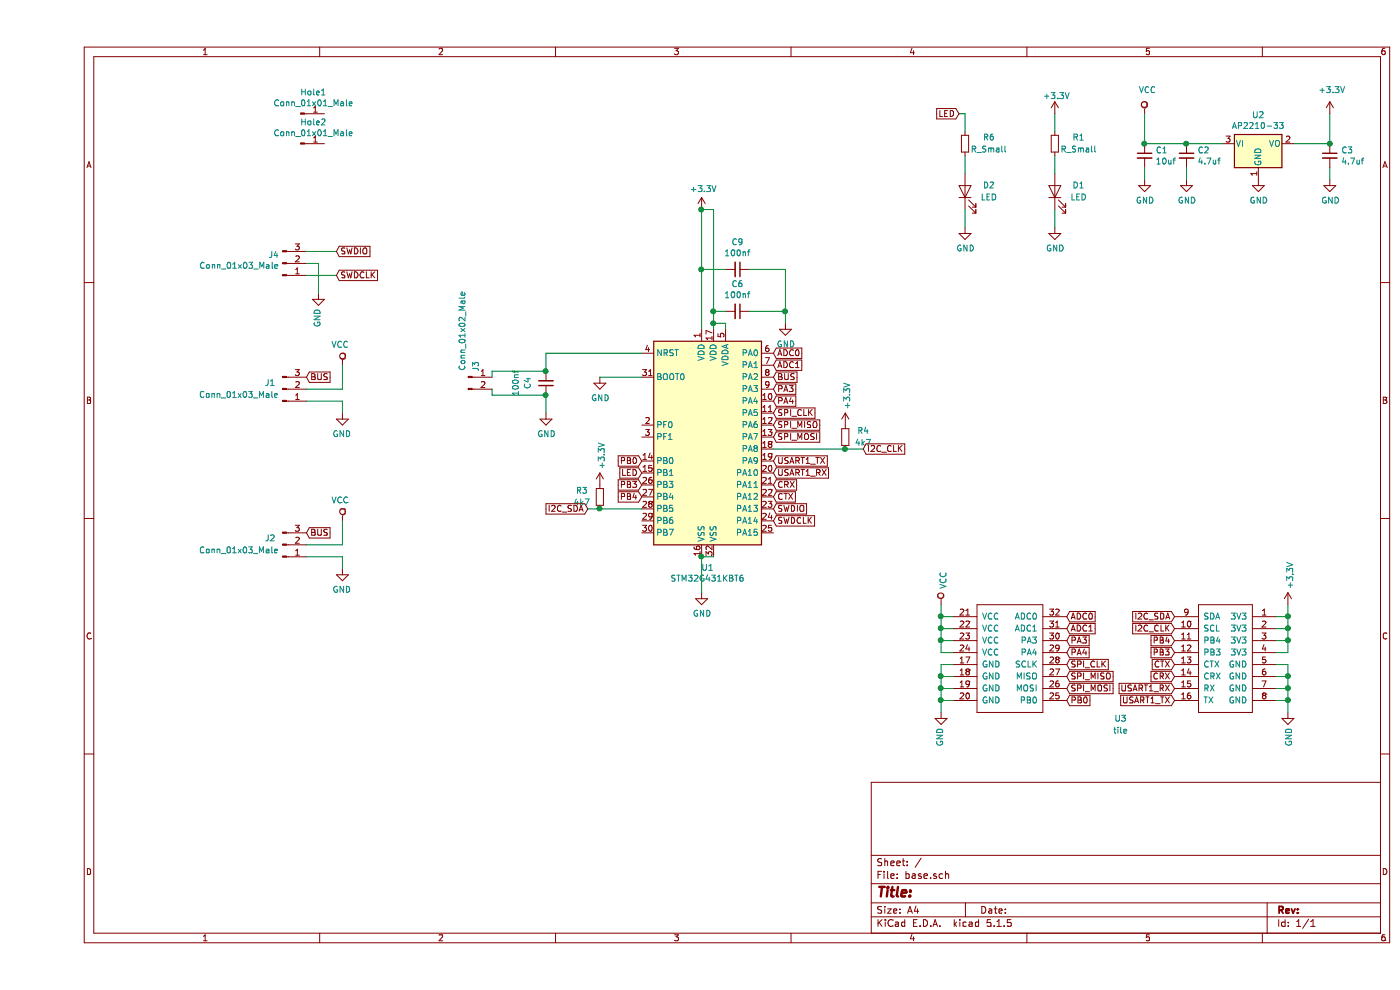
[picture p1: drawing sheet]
EESchema Schematic File Version 4
EELAYER 30 0
EELAYER END
$Descr A4 11693 8268
encoding utf-8
Sheet 1 1
Title ""
Date ""
Rev ""
Comp ""
Comment1 ""
Comment2 ""
Comment3 ""
Comment4 ""
$EndDescr
$Comp
L Regulator_Linear:AP1117-33 U2
U 1 1
P 10200 1200
F 0 "U2" H 10200 1442 50  0000 C CNN
F 1 "AP2210-33" H 10200 1351 50  0000 C CNN
F 2 "TO_SOT_Packages_SMD:SOT-23-5_HandSoldering" H 10200 1400 50  0001 C CNN
F 3 "http://www.diodes.com/datasheets/AP1117.pdf" H 10300 950 50  0001 C CNN
	1    10200 1200
	1    0    0    -1  
$EndComp
$Comp
L Device:C_Small C2
U 1 1
P 9600 1300
F 0 "C2" H 9692 1346 50  0000 L CNN
F 1 "4.7uf" H 9692 1255 50  0000 L CNN
F 2 "Capacitors_SMD:C_0603_HandSoldering" H 9600 1300 50  0001 C CNN
F 3 "~" H 9600 1300 50  0001 C CNN
	1    9600 1300
	1    0    0    -1  
$EndComp
$Comp
L Device:C_Small C3
U 1 1
P 10800 1300
F 0 "C3" H 10892 1346 50  0000 L CNN
F 1 "4.7uf" H 10892 1255 50  0000 L CNN
F 2 "Capacitors_SMD:C_0603_HandSoldering" H 10800 1300 50  0001 C CNN
F 3 "~" H 10800 1300 50  0001 C CNN
	1    10800 1300
	1    0    0    -1  
$EndComp
$Comp
L Device:C_Small C1
U 1 1
P 9250 1300
F 0 "C1" H 9342 1346 50  0000 L CNN
F 1 "10uf" H 9342 1255 50  0000 L CNN
F 2 "Capacitors_SMD:C_0603_HandSoldering" H 9250 1300 50  0001 C CNN
F 3 "~" H 9250 1300 50  0001 C CNN
	1    9250 1300
	1    0    0    -1  
$EndComp
$Comp
L power:VCC #PWR01
U 1 1
P 9250 950
F 0 "#PWR01" H 9250 800 50  0001 C CNN
F 1 "VCC" H 9200 1150 50  0000 L CNN
F 2 "" H 9250 950 50  0001 C CNN
F 3 "" H 9250 950 50  0001 C CNN
	1    9250 950 
	1    0    0    -1  
$EndComp
$Comp
L power:+3.3V #PWR08
U 1 1
P 10800 950
F 0 "#PWR08" H 10800 800 50  0001 C CNN
F 1 "+3.3V" H 10700 1150 50  0000 L CNN
F 2 "" H 10800 950 50  0001 C CNN
F 3 "" H 10800 950 50  0001 C CNN
	1    10800 950 
	1    0    0    -1  
$EndComp
$Comp
L power:GND #PWR07
U 1 1
P 10800 1500
F 0 "#PWR07" H 10800 1250 50  0001 C CNN
F 1 "GND" H 10805 1327 50  0000 C CNN
F 2 "" H 10800 1500 50  0001 C CNN
F 3 "" H 10800 1500 50  0001 C CNN
	1    10800 1500
	1    0    0    -1  
$EndComp
$Comp
L power:GND #PWR05
U 1 1
P 10200 1500
F 0 "#PWR05" H 10200 1250 50  0001 C CNN
F 1 "GND" H 10205 1327 50  0000 C CNN
F 2 "" H 10200 1500 50  0001 C CNN
F 3 "" H 10200 1500 50  0001 C CNN
	1    10200 1500
	1    0    0    -1  
$EndComp
$Comp
L power:GND #PWR04
U 1 1
P 9600 1500
F 0 "#PWR04" H 9600 1250 50  0001 C CNN
F 1 "GND" H 9605 1327 50  0000 C CNN
F 2 "" H 9600 1500 50  0001 C CNN
F 3 "" H 9600 1500 50  0001 C CNN
	1    9600 1500
	1    0    0    -1  
$EndComp
$Comp
L power:GND #PWR02
U 1 1
P 9250 1500
F 0 "#PWR02" H 9250 1250 50  0001 C CNN
F 1 "GND" H 9255 1327 50  0000 C CNN
F 2 "" H 9250 1500 50  0001 C CNN
F 3 "" H 9250 1500 50  0001 C CNN
	1    9250 1500
	1    0    0    -1  
$EndComp
Wire Wire Line
	10800 1200 10500 1200
Wire Wire Line
	9900 1200 9600 1200
Connection ~ 9600 1200
Wire Wire Line
	9600 1200 9250 1200
$Comp
L Device:LED D1
U 1 1
P 8500 1600
F 0 "D1" V 8550 1400 50  0000 C CNN
F 1 "LED" V 8450 1400 50  0000 C CNN
F 2 "LEDs:LED_0603_HandSoldering" H 8500 1600 50  0001 C CNN
F 3 "~" H 8500 1600 50  0001 C CNN
	1    8500 1600
	0    -1   -1   0   
$EndComp
$Comp
L power:+3.3V #PWR03
U 1 1
P 8500 950
F 0 "#PWR03" H 8500 800 50  0001 C CNN
F 1 "+3.3V" H 8400 1100 50  0000 L CNN
F 2 "" H 8500 950 50  0001 C CNN
F 3 "" H 8500 950 50  0001 C CNN
	1    8500 950 
	1    0    0    -1  
$EndComp
Wire Wire Line
	8500 1900 8500 1750
Wire Wire Line
	8500 1450 8500 1300
Wire Wire Line
	8500 1100 8500 950 
$Comp
L Device:C_Small C4
U 1 1
P 4250 3200
F 0 "C4" V 4400 3200 50  0000 C CNN
F 1 "100nf" V 4500 3200 50  0000 C CNN
F 2 "Capacitors_SMD:C_0603_HandSoldering" H 4250 3200 50  0001 C CNN
F 3 "~" H 4250 3200 50  0001 C CNN
	1    4250 3200
	-1   0    0    1   
$EndComp
Text GLabel 6150 4250 2    50   Input ~ 0
SWDIO
Text GLabel 6150 4350 2    50   Input ~ 0
SWDCLK
$Comp
L Connector:Conn_01x03_Male J2
U 1 1
P 2050 4550
F 0 "J2" H 1900 4500 50  0000 L CNN
F 1 "Conn_01x03_Male" H 1350 4600 50  0000 L CNN
F 2 "Connectors_JST:JST_PH_B3B-PH-K_03x2.00mm_Straight" H 2050 4550 50  0001 C CNN
F 3 "~" H 2050 4550 50  0001 C CNN
	1    2050 4550
	1    0    0    1   
$EndComp
$Comp
L Connector:Conn_01x03_Male J1
U 1 1
P 2050 3250
F 0 "J1" H 1900 3200 50  0000 L CNN
F 1 "Conn_01x03_Male" H 1350 3300 50  0000 L CNN
F 2 "Connectors_JST:JST_PH_B3B-PH-K_03x2.00mm_Straight" H 2050 3250 50  0001 C CNN
F 3 "~" H 2050 3250 50  0001 C CNN
	1    2050 3250
	1    0    0    1   
$EndComp
$Comp
L power:VCC #PWR0107
U 1 1
P 2550 4350
F 0 "#PWR0107" H 2550 4200 50  0001 C CNN
F 1 "VCC" H 2568 4523 50  0000 C CNN
F 2 "" H 2550 4350 50  0001 C CNN
F 3 "" H 2550 4350 50  0001 C CNN
	1    2550 4350
	-1   0    0    -1  
$EndComp
$Comp
L power:VCC #PWR0108
U 1 1
P 2550 3050
F 0 "#PWR0108" H 2550 2900 50  0001 C CNN
F 1 "VCC" H 2568 3223 50  0000 C CNN
F 2 "" H 2550 3050 50  0001 C CNN
F 3 "" H 2550 3050 50  0001 C CNN
	1    2550 3050
	-1   0    0    -1  
$EndComp
$Comp
L power:GND #PWR0109
U 1 1
P 2550 4750
F 0 "#PWR0109" H 2550 4500 50  0001 C CNN
F 1 "GND" H 2555 4577 50  0000 C CNN
F 2 "" H 2550 4750 50  0001 C CNN
F 3 "" H 2550 4750 50  0001 C CNN
	1    2550 4750
	-1   0    0    -1  
$EndComp
$Comp
L power:GND #PWR0110
U 1 1
P 2550 3450
F 0 "#PWR0110" H 2550 3200 50  0001 C CNN
F 1 "GND" H 2555 3277 50  0000 C CNN
F 2 "" H 2550 3450 50  0001 C CNN
F 3 "" H 2550 3450 50  0001 C CNN
	1    2550 3450
	-1   0    0    -1  
$EndComp
Text GLabel 2250 3150 2    50   Input ~ 0
BUS
Text GLabel 2250 4450 2    50   Input ~ 0
BUS
Text GLabel 6150 3150 2    50   Input ~ 0
BUS
$Comp
L Connector:Conn_01x01_Male Hole1
U 1 1
P 2200 950
F 0 "Hole1" H 2308 1131 50  0000 C CNN
F 1 "Conn_01x01_Male" H 2308 1040 50  0000 C CNN
F 2 "Mounting_Holes:MountingHole_2.2mm_M2" H 2200 950 50  0001 C CNN
F 3 "~" H 2200 950 50  0001 C CNN
	1    2200 950 
	1    0    0    -1  
$EndComp
Text GLabel 2500 2100 2    50   Input ~ 0
SWDIO
Text GLabel 2500 2300 2    50   Input ~ 0
SWDCLK
$Comp
L power:GND #PWR0114
U 1 1
P 2350 2450
F 0 "#PWR0114" H 2350 2200 50  0001 C CNN
F 1 "GND" V 2355 2322 50  0000 R CNN
F 2 "" H 2350 2450 50  0001 C CNN
F 3 "" H 2350 2450 50  0001 C CNN
	1    2350 2450
	-1   0    0    -1  
$EndComp
Text GLabel 6150 3650 2    50   Input ~ 0
SPI_MOSI
Text GLabel 6150 3550 2    50   Input ~ 0
SPI_MISO
Text GLabel 6150 3450 2    50   Input ~ 0
SPI_CLK
Text GLabel 6150 3950 2    50   Input ~ 0
USART1_RX
Text GLabel 6150 3850 2    50   Input ~ 0
USART1_TX
Text GLabel 9500 5250 0    50   Input ~ 0
I2C_CLK
Wire Wire Line
	7750 1900 7750 1750
Wire Wire Line
	7700 950  7750 950 
$Comp
L Device:R_Small R1
U 1 1
P 8500 1200
F 0 "R1" H 8300 1150 50  0000 C CNN
F 1 "R_Small" H 8300 1250 50  0000 C CNN
F 2 "Resistors_SMD:R_0603_HandSoldering" H 8500 1200 50  0001 C CNN
F 3 "~" H 8500 1200 50  0001 C CNN
	1    8500 1200
	-1   0    0    1   
$EndComp
Wire Wire Line
	7750 1450 7750 1300
$Comp
L Device:LED D2
U 1 1
P 7750 1600
F 0 "D2" V 7800 1400 50  0000 C CNN
F 1 "LED" V 7700 1400 50  0000 C CNN
F 2 "LEDs:LED_0603_HandSoldering" H 7750 1600 50  0001 C CNN
F 3 "~" H 7750 1600 50  0001 C CNN
	1    7750 1600
	0    -1   -1   0   
$EndComp
$Comp
L Device:R_Small R6
U 1 1
P 7750 1200
F 0 "R6" H 7550 1150 50  0000 C CNN
F 1 "R_Small" H 7550 1250 50  0000 C CNN
F 2 "Resistors_SMD:R_0603_HandSoldering" H 7750 1200 50  0001 C CNN
F 3 "~" H 7750 1200 50  0001 C CNN
	1    7750 1200
	-1   0    0    1   
$EndComp
$Comp
L power:GND #PWR0115
U 1 1
P 7550 5950
F 0 "#PWR0115" H 7550 5700 50  0001 C CNN
F 1 "GND" V 7555 5822 50  0000 R CNN
F 2 "" H 7550 5950 50  0001 C CNN
F 3 "" H 7550 5950 50  0001 C CNN
	1    7550 5950
	-1   0    0    -1  
$EndComp
Text GLabel 8600 5750 2    50   Input ~ 0
SPI_MOSI
Text GLabel 8600 5650 2    50   Input ~ 0
SPI_MISO
Text GLabel 8600 5550 2    50   Input ~ 0
SPI_CLK
Text GLabel 9500 5150 0    50   Input ~ 0
I2C_SDA
Text GLabel 5050 3850 0    50   Input ~ 0
PB0
Text GLabel 8600 5850 2    50   Input ~ 0
PB0
Text GLabel 9500 5750 0    50   Input ~ 0
USART1_RX
Text GLabel 9500 5850 0    50   Input ~ 0
USART1_TX
$Comp
L power:+3.3V #PWR0126
U 1 1
P 10450 5050
F 0 "#PWR0126" H 10450 4900 50  0001 C CNN
F 1 "+3.3V" V 10465 5178 50  0000 L CNN
F 2 "" H 10450 5050 50  0001 C CNN
F 3 "" H 10450 5050 50  0001 C CNN
	1    10450 5050
	1    0    0    -1  
$EndComp
Text GLabel 6150 2950 2    50   Input ~ 0
ADC0
Text GLabel 6150 3050 2    50   Input ~ 0
ADC1
Text GLabel 8600 5150 2    50   Input ~ 0
ADC0
Text GLabel 8600 5250 2    50   Input ~ 0
ADC1
$Comp
L Connector:Conn_01x03_Male J4
U 1 1
P 2050 2200
F 0 "J4" H 2022 2132 50  0000 R CNN
F 1 "Conn_01x03_Male" H 2022 2223 50  0000 R CNN
F 2 "Pin_Headers:Pin_Header_Straight_1x03_Pitch1.27mm" H 2050 2200 50  0001 C CNN
F 3 "~" H 2050 2200 50  0001 C CNN
	1    2050 2200
	1    0    0    1   
$EndComp
Text GLabel 7700 950  0    50   Input ~ 0
LED
Text GLabel 5050 3950 0    50   Input ~ 0
LED
Wire Wire Line
	2250 3250 2550 3250
Wire Wire Line
	2550 3250 2550 3050
Wire Wire Line
	2250 3350 2550 3350
Wire Wire Line
	2550 3350 2550 3450
Wire Wire Line
	2250 4550 2550 4550
Wire Wire Line
	2550 4550 2550 4350
Wire Wire Line
	2250 4650 2550 4650
Wire Wire Line
	2550 4650 2550 4750
Wire Wire Line
	10800 1200 10800 950 
Connection ~ 10800 1200
Wire Wire Line
	9250 1200 9250 950 
Connection ~ 9250 1200
Wire Wire Line
	10800 1500 10800 1400
Wire Wire Line
	9600 1500 9600 1400
Wire Wire Line
	9250 1500 9250 1400
Wire Wire Line
	7750 1100 7750 950 
Wire Wire Line
	2250 2300 2500 2300
Wire Wire Line
	2500 2100 2250 2100
Wire Wire Line
	2250 2200 2350 2200
Wire Wire Line
	2350 2200 2350 2450
$Comp
L Device:R_Small R3
U 1 1
P 4700 4150
F 0 "R3" H 4850 4100 50  0000 C CNN
F 1 "4k7" H 4850 4200 50  0000 C CNN
F 2 "Resistors_SMD:R_0603_HandSoldering" H 4700 4150 50  0001 C CNN
F 3 "~" H 4700 4150 50  0001 C CNN
	1    4700 4150
	-1   0    0    1   
$EndComp
$Comp
L power:+3.3V #PWR0118
U 1 1
P 4700 4050
F 0 "#PWR0118" H 4700 3900 50  0001 C CNN
F 1 "+3.3V" V 4715 4178 50  0000 L CNN
F 2 "" H 4700 4050 50  0001 C CNN
F 3 "" H 4700 4050 50  0001 C CNN
	1    4700 4050
	1    0    0    -1  
$EndComp
$Comp
L Device:R_Small R4
U 1 1
P 6750 3650
F 0 "R4" H 6600 3600 50  0000 C CNN
F 1 "4k7" H 6600 3700 50  0000 C CNN
F 2 "Resistors_SMD:R_0603_HandSoldering" H 6750 3650 50  0001 C CNN
F 3 "~" H 6750 3650 50  0001 C CNN
	1    6750 3650
	-1   0    0    1   
$EndComp
$Comp
L tile:tile U3
U 1 1
P 9050 5450
F 0 "U3" H 9050 4900 50  0000 C CNN
F 1 "tile" H 9050 4800 50  0000 C CNN
F 2 "tile:tile" H 9050 5450 50  0001 C CNN
F 3 "" H 9050 5450 50  0001 C CNN
	1    9050 5450
	1    0    0    -1  
$EndComp
Wire Wire Line
	7550 5950 7550 5850
Wire Wire Line
	7550 5650 7650 5650
Wire Wire Line
	7650 5750 7550 5750
Connection ~ 7550 5750
Wire Wire Line
	7550 5750 7550 5650
Wire Wire Line
	7650 5850 7550 5850
Connection ~ 7550 5850
Wire Wire Line
	7550 5850 7550 5750
$Comp
L power:GND #PWR0103
U 1 1
P 8500 1900
F 0 "#PWR0103" H 8500 1650 50  0001 C CNN
F 1 "GND" H 8505 1727 50  0000 C CNN
F 2 "" H 8500 1900 50  0001 C CNN
F 3 "" H 8500 1900 50  0001 C CNN
	1    8500 1900
	1    0    0    -1  
$EndComp
$Comp
L power:GND #PWR0104
U 1 1
P 7750 1900
F 0 "#PWR0104" H 7750 1650 50  0001 C CNN
F 1 "GND" H 7755 1727 50  0000 C CNN
F 2 "" H 7750 1900 50  0001 C CNN
F 3 "" H 7750 1900 50  0001 C CNN
	1    7750 1900
	1    0    0    -1  
$EndComp
$Comp
L power:GND #PWR0105
U 1 1
P 4700 3150
F 0 "#PWR0105" H 4700 2900 50  0001 C CNN
F 1 "GND" H 4705 2977 50  0000 C CNN
F 2 "" H 4700 3150 50  0001 C CNN
F 3 "" H 4700 3150 50  0001 C CNN
	1    4700 3150
	1    0    0    -1  
$EndComp
Wire Wire Line
	5050 3150 4700 3150
$Comp
L power:GND #PWR0111
U 1 1
P 4250 3450
F 0 "#PWR0111" H 4250 3200 50  0001 C CNN
F 1 "GND" H 4255 3277 50  0000 C CNN
F 2 "" H 4250 3450 50  0001 C CNN
F 3 "" H 4250 3450 50  0001 C CNN
	1    4250 3450
	1    0    0    -1  
$EndComp
$Comp
L Connector:Conn_01x02_Male J3
U 1 1
P 3600 3150
F 0 "J3" V 3662 3194 50  0000 L CNN
F 1 "Conn_01x02_Male" V 3550 3200 50  0000 L CNN
F 2 "Pin_Headers:Pin_Header_Straight_1x02_Pitch1.27mm" H 3600 3150 50  0001 C CNN
F 3 "~" H 3600 3150 50  0001 C CNN
	1    3600 3150
	1    0    0    -1  
$EndComp
Wire Wire Line
	5050 2950 4250 2950
Wire Wire Line
	4250 2950 4250 3100
Wire Wire Line
	4250 3100 3800 3100
Wire Wire Line
	3800 3100 3800 3150
Connection ~ 4250 3100
Wire Wire Line
	4250 3300 3800 3300
Wire Wire Line
	3800 3300 3800 3250
Wire Wire Line
	4250 3450 4250 3300
Connection ~ 4250 3300
Wire Wire Line
	7650 5550 7550 5550
Wire Wire Line
	7550 5550 7550 5650
Connection ~ 7550 5650
$Comp
L power:GND #PWR0106
U 1 1
P 6250 2700
F 0 "#PWR0106" H 6250 2450 50  0001 C CNN
F 1 "GND" H 6255 2527 50  0000 C CNN
F 2 "" H 6250 2700 50  0001 C CNN
F 3 "" H 6250 2700 50  0001 C CNN
	1    6250 2700
	1    0    0    -1  
$EndComp
Connection ~ 6250 2600
Wire Wire Line
	6250 2250 6250 2600
Wire Wire Line
	6250 2600 6250 2700
Connection ~ 5550 1750
Connection ~ 5550 2250
Wire Wire Line
	5550 2250 5550 1750
Connection ~ 5650 2600
Wire Wire Line
	5650 1750 5550 1750
Wire Wire Line
	5650 2600 5650 1750
Wire Wire Line
	5550 2250 5750 2250
Wire Wire Line
	5550 2750 5550 2250
Wire Wire Line
	5650 2600 5750 2600
$Comp
L power:+3.3V #PWR0101
U 1 1
P 5550 1750
F 0 "#PWR0101" H 5550 1600 50  0001 C CNN
F 1 "+3.3V" H 5565 1923 50  0000 C CNN
F 2 "" H 5550 1750 50  0001 C CNN
F 3 "" H 5550 1750 50  0001 C CNN
	1    5550 1750
	1    0    0    -1  
$EndComp
$Comp
L Device:C_Small C9
U 1 1
P 5850 2250
F 0 "C9" V 5621 2250 50  0000 C CNN
F 1 "100nf" V 5712 2250 50  0000 C CNN
F 2 "Capacitors_SMD:C_0603_HandSoldering" H 5850 2250 50  0001 C CNN
F 3 "~" H 5850 2250 50  0001 C CNN
	1    5850 2250
	0    1    1    0   
$EndComp
Wire Wire Line
	5650 2750 5650 2700
$Comp
L Device:C_Small C6
U 1 1
P 5850 2600
F 0 "C6" V 5621 2600 50  0000 C CNN
F 1 "100nf" V 5712 2600 50  0000 C CNN
F 2 "Capacitors_SMD:C_0603_HandSoldering" H 5850 2600 50  0001 C CNN
F 3 "~" H 5850 2600 50  0001 C CNN
	1    5850 2600
	0    1    1    0   
$EndComp
Wire Wire Line
	5550 4950 5550 4650
$Comp
L power:GND #PWR0102
U 1 1
P 5550 4950
F 0 "#PWR0102" H 5550 4700 50  0001 C CNN
F 1 "GND" H 5555 4777 50  0000 C CNN
F 2 "" H 5550 4950 50  0001 C CNN
F 3 "" H 5550 4950 50  0001 C CNN
	1    5550 4950
	1    0    0    -1  
$EndComp
Wire Wire Line
	5550 4650 5650 4650
$Comp
L MCU_ST_STM32F3:STM32F301K6Tx U1
U 1 1
P 5650 3650
F 0 "U1" H 5600 2561 50  0000 C CNN
F 1 "STM32G431KBT6" H 5600 2470 50  0000 C CNN
F 2 "Housings_QFP:LQFP-32_7x7mm_Pitch0.8mm" H 5150 2750 50  0001 R CNN
F 3 "http://www.st.com/st-web-ui/static/active/en/resource/technical/document/datasheet/DM00093332.pdf" H 5650 3650 50  0001 C CNN
	1    5650 3650
	1    0    0    -1  
$EndComp
Connection ~ 5550 4650
Wire Wire Line
	5950 2250 6250 2250
Wire Wire Line
	5950 2600 6250 2600
Text GLabel 6900 3750 2    50   Input ~ 0
I2C_CLK
Text GLabel 4600 4250 0    50   Input ~ 0
I2C_SDA
$Comp
L power:+3.3V #PWR0112
U 1 1
P 6750 3550
F 0 "#PWR0112" H 6750 3400 50  0001 C CNN
F 1 "+3.3V" V 6765 3678 50  0000 L CNN
F 2 "" H 6750 3550 50  0001 C CNN
F 3 "" H 6750 3550 50  0001 C CNN
	1    6750 3550
	1    0    0    -1  
$EndComp
Wire Wire Line
	6900 3750 6750 3750
Wire Wire Line
	6750 3750 6150 3750
Connection ~ 6750 3750
Wire Wire Line
	5050 4250 4700 4250
Wire Wire Line
	4700 4250 4600 4250
Connection ~ 4700 4250
$Comp
L Connector:Conn_01x01_Male Hole2
U 1 1
P 2200 1200
F 0 "Hole2" H 2308 1381 50  0000 C CNN
F 1 "Conn_01x01_Male" H 2308 1290 50  0000 C CNN
F 2 "Mounting_Holes:MountingHole_2.2mm_M2" H 2200 1200 50  0001 C CNN
F 3 "~" H 2200 1200 50  0001 C CNN
	1    2200 1200
	1    0    0    -1  
$EndComp
$Comp
L power:GND #PWR0113
U 1 1
P 10450 5950
F 0 "#PWR0113" H 10450 5700 50  0001 C CNN
F 1 "GND" V 10455 5822 50  0000 R CNN
F 2 "" H 10450 5950 50  0001 C CNN
F 3 "" H 10450 5950 50  0001 C CNN
	1    10450 5950
	1    0    0    -1  
$EndComp
Wire Wire Line
	10450 5950 10450 5850
Wire Wire Line
	10450 5650 10350 5650
Wire Wire Line
	10350 5750 10450 5750
Connection ~ 10450 5750
Wire Wire Line
	10450 5750 10450 5650
Wire Wire Line
	10350 5850 10450 5850
Connection ~ 10450 5850
Wire Wire Line
	10450 5850 10450 5750
Wire Wire Line
	10350 5550 10450 5550
Wire Wire Line
	10450 5550 10450 5650
Connection ~ 10450 5650
Wire Wire Line
	10350 5350 10450 5350
Wire Wire Line
	10450 5350 10450 5250
Wire Wire Line
	10350 5250 10450 5250
Connection ~ 10450 5250
Wire Wire Line
	10450 5250 10450 5150
Wire Wire Line
	10350 5150 10450 5150
Connection ~ 10450 5150
Wire Wire Line
	10450 5150 10450 5050
Wire Wire Line
	10350 5450 10450 5450
Wire Wire Line
	10450 5450 10450 5350
Connection ~ 10450 5350
$Comp
L power:VCC #PWR0116
U 1 1
P 7550 5050
F 0 "#PWR0116" H 7550 4900 50  0001 C CNN
F 1 "VCC" V 7568 5177 50  0000 L CNN
F 2 "" H 7550 5050 50  0001 C CNN
F 3 "" H 7550 5050 50  0001 C CNN
	1    7550 5050
	1    0    0    -1  
$EndComp
Wire Wire Line
	7650 5350 7550 5350
Wire Wire Line
	7550 5350 7550 5250
Wire Wire Line
	7650 5250 7550 5250
Connection ~ 7550 5250
Wire Wire Line
	7550 5250 7550 5150
Wire Wire Line
	7650 5150 7550 5150
Connection ~ 7550 5150
Wire Wire Line
	7550 5150 7550 5050
Wire Wire Line
	7650 5450 7550 5450
Wire Wire Line
	7550 5450 7550 5350
Connection ~ 7550 5350
Text GLabel 8600 5450 2    50   Input ~ 0
PA4
Text GLabel 6150 3350 2    50   Input ~ 0
PA4
Wire Wire Line
	5650 2700 5750 2700
Wire Wire Line
	5750 2700 5750 2750
Connection ~ 5650 2700
Wire Wire Line
	5650 2700 5650 2600
Text GLabel 6150 4150 2    50   Input ~ 0
CTX
Text GLabel 6150 4050 2    50   Input ~ 0
CRX
Text GLabel 9500 5650 0    50   Input ~ 0
CRX
Text GLabel 9500 5550 0    50   Input ~ 0
CTX
Text GLabel 5050 4050 0    50   Input ~ 0
PB3
Text GLabel 5050 4150 0    50   Input ~ 0
PB4
Text GLabel 9500 5450 0    50   Input ~ 0
PB3
Text GLabel 9500 5350 0    50   Input ~ 0
PB4
Text GLabel 6150 3250 2    50   Input ~ 0
PA3
Text GLabel 8600 5350 2    50   Input ~ 0
PA3
$EndSCHEMATC
